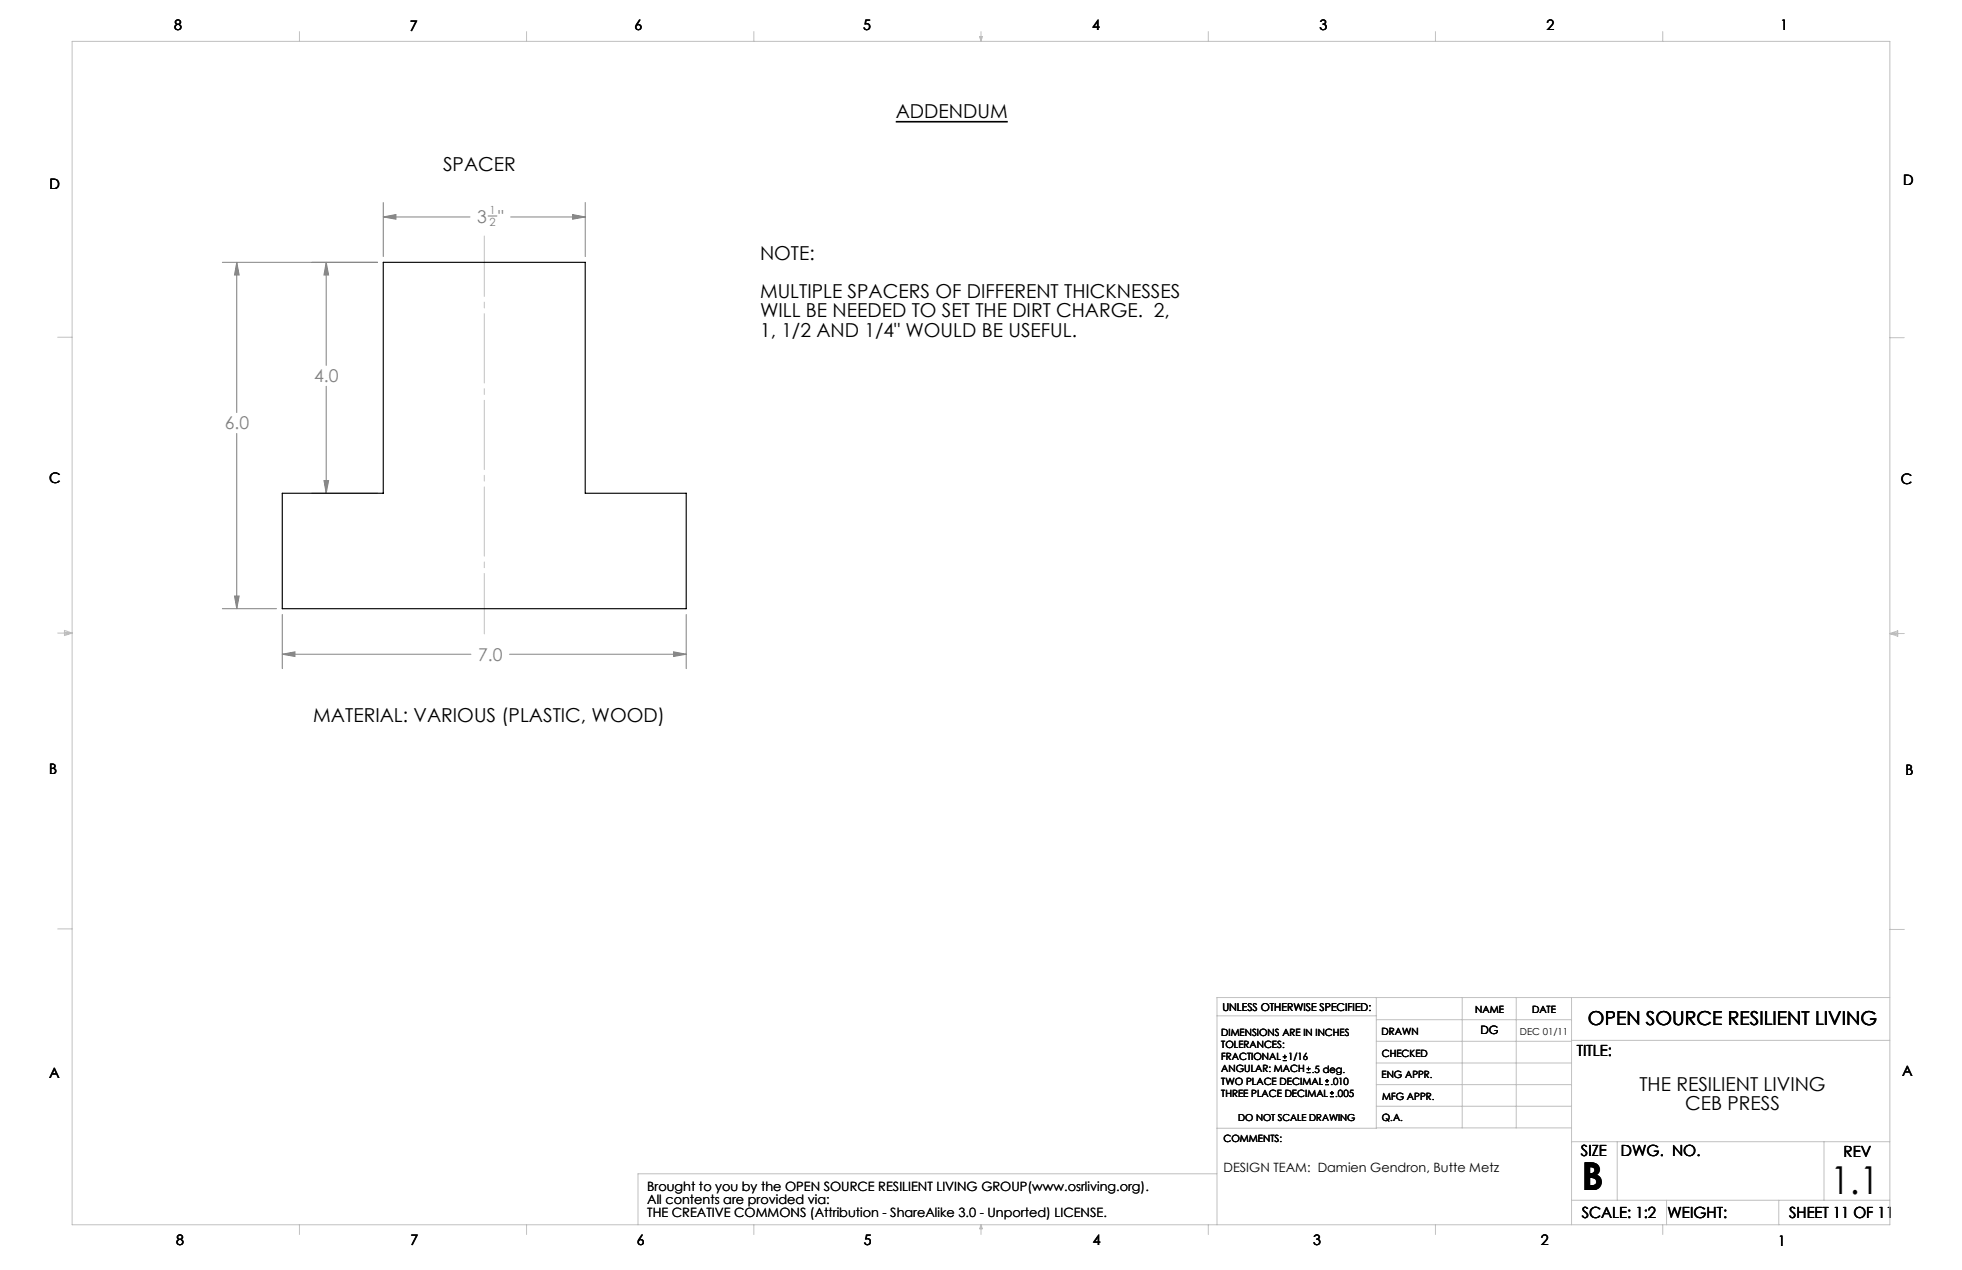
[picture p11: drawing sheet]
<svg xmlns="http://www.w3.org/2000/svg" width="432mm" height="279mm" viewBox="0 0 432 279" stroke-linecap="round" stroke-linejoin="round" font-family="sans-serif">
<path d="M197.1 26.8h24.7" fill="none" stroke="#000" stroke-width=".35"/>
<path d="M282.3 233.3h.9M282.3 232.5h.9M282.8 232.1v.8M287.6 236h.8M287.6 235.1h.8M288 234.7v.8M291.6 238.6h.9M291.6 237.8h.9M292.1 237.4v.8M292.7 241.3h.8M292.7 240.5h.8M293.1 240v.8" fill="none" stroke="#000" stroke-width=".22"/>
<g fill="none" stroke="#808080" stroke-width=".22">
<path d="M48.9 57.7h34.2M52.1 57.7l.5 2.8h-1zM52.1 57.7v33.1M71.8 57.7l.5 2.8h-1zM71.8 57.7v22.7M84.3 47.7l2.8-.5v1zM84.3 44.6v11.8M84.3 47.7h19.1M107.4 47.5h2M112.4 47.7h16.4M126 47.2l2.8 .5-2.8 .5zM128.8 44.6v11.8"/>
<path d="M52.1 95.4v38.5M71.8 85v23.5M68.6 108.5h14.5M71.3 105.7h1l-.5 2.8zM48.9 133.9h12M51.6 131.1h1l-.5 2.8zM62.1 135.2v11.9M151 135.2v11.9M62.1 143.9l2.8-.5v1zM62.1 143.9h41.5M112.1 143.9h38.9M148.2 143.4l2.8 .5-2.8 .5z"/>
</g>
<path d="M106.6 51.9v87.6" fill="none" stroke="#c0c0c0" stroke-width=".22" stroke-dasharray="15.2 1.3 1.3 1.3" stroke-dashoffset="1.9"/>
<g fill="none" stroke="#c0c0c0" stroke-width=".22">
<path d="M15.9 9.1h400v260.4h-400zM65.9 6.9v2.2M115.9 6.9v2.2M165.9 6.9v2.2M215.6 8h.6l-.3 1.1zM215.7 8l.2 1.1M215.9 6.9v2.2M216 8l-.1 1.1M265.9 6.9v2.2M315.9 6.9v2.2M365.9 6.9v2.2M12.7 74.2h3.2"/>
<path d="M415.9 74.3h3.2M12.7 139.3h3.2M14.2 139.1l1.7 .2M14.2 138.7l1.7 .6-1.7 .5zM15.9 139.3l-1.7 .3M415.9 139.4h3.2M415.9 139.4l1.8-.6v1.2zM415.9 139.4l1.8 .3M417.7 139.2l-1.8 .2M12.7 204.4h3.2M302.9 219.5v28.7h-35.1M321.8 219.5v28.6"/>
<path d="M333.7 219.5v28.6M345.9 219.5v50M415.9 204.5h3.2M415.9 219.5h-148.1v50M267.8 223.5h35.1M302.9 233.9h43M302.9 229.1h43M302.9 224.3h43M302.9 238.6h43M345.9 228.9h70M267.8 258.2h-127.4v11.3M302.9 248.1h43"/>
<path d="M302.9 243.4h43M345.9 251.2h70M355.9 251.2v12.9M401.4 251.2v12.9M65.9 269.5v2.1M115.9 269.5v2.1M165.9 269.5v2.1M215.9 269.5v2.1M215.9 269.5l.3 .8h-.6zM265.9 269.5v2.1M315.9 269.5v2.1M345.9 264.1h70"/>
<path d="M365.9 269.5v2.1M366.8 264.1v5.4M391.5 264.1v5.4"/>
</g>
<path d="M126 47.2l2.8 .5-2.8 .5zM84.3 47.7l2.8-.5v1zM52.1 57.7l.5 2.8h-1zM51.6 131.1h1l-.5 2.8zM71.8 57.7l.5 2.8h-1zM71.3 105.7h1l-.5 2.8zM62.1 143.9l2.8-.5v1zM148.2 143.4l2.8 .5-2.8 .5z" fill="#808080"/>
<path d="M84.3 57.7h44.5v50.8h22.2v25.4h-88.9v-25.4h22.2z" fill="none" stroke="#000" stroke-width=".25"/>
<g font-size="8.5">
<text x="348.1" y="261.8">B</text>
<text x="402.8" y="262.8">1.1</text>
</g>
<g font-size="4.2">
<text x="197.1" y="25.9">ADDENDUM</text>
<text x="97.5" y="37.7">SPACER</text>
<text x="167.3" y="57.1">NOTE:</text>
<text x="167.3" y="65.6">MULTIPLE SPACERS OF DIFFERENT THICKNESSES</text>
<text x="167.3" y="69.8">WILL BE NEEDED TO SET THE DIRT CHARGE. 2,</text>
<text x="167.3" y="74.1">1, 1/2 AND 1/4&quot; WOULD BE USEFUL.</text>
<text x="68.9" y="158.7">MATERIAL: VARIOUS (PLASTIC, WOOD)</text>
<text x="349.5" y="225.6">OPEN SOURCE RESILIENT LIVING</text>
<text x="360.8" y="239.9">THE RESILIENT LIVING</text>
<text x="370.9" y="244.2">CEB PRESS</text>
</g>
<g font-size="3.9" fill="#808080">
<text x="105" y="49">3 &quot;</text>
<text x="69.2" y="84.1">4.0</text>
<text x="49.5" y="94.5">6.0</text>
<text x="105.2" y="145.3">7.0</text>
</g>
<g font-size="3.4">
<text x="347.1" y="232.3">TITLE:</text>
<text x="347.9" y="254.3">SIZE</text>
<text x="356.7" y="254.4">DWG. NO.</text>
<text x="405.7" y="254.5">REV</text>
<text x="348.1" y="267.9">SCALE: 1:2</text>
<text x="367" y="268">WEIGHT:</text>
<text x="393.8" y="267.9">SHEET 11 OF 11</text>
</g>
<g font-size="3.2">
<text x="38.3" y="6.7">8</text>
<text x="90.2" y="6.7">7</text>
<text x="139.7" y="6.5">6</text>
<text x="190" y="6.5">5</text>
<text x="240.4" y="6.5">4</text>
<text x="290.4" y="6.7">3</text>
<text x="340.4" y="6.5">2</text>
<text x="391.9" y="6.7">1</text>
<text x="10.9" y="41.6">D</text>
<text x="418.9" y="40.7">D</text>
<text x="10.9" y="106.3">C</text>
<text x="418.4" y="106.4">C</text>
<text x="10.8" y="170.2">B</text>
<text x="419.4" y="170.6">B</text>
<text x="10.8" y="237.2">A</text>
<text x="418.6" y="236.8">A</text>
<text x="38.8" y="273.8">8</text>
<text x="90.4" y="273.8">7</text>
<text x="140.2" y="273.8">6</text>
<text x="190.1" y="273.9">5</text>
<text x="240.5" y="273.8">4</text>
<text x="289" y="273.9">3</text>
<text x="339.1" y="273.8">2</text>
<text x="391.4" y="274.1">1</text>
</g>
<g font-size="2.8">
<text x="269.3" y="257.9">DESIGN TEAM: Damien Gendron, Butte Metz</text>
<text x="142.4" y="262">Brought to you by the OPEN SOURCE RESILIENT LIVING GROUP(www.osrliving.org).</text>
<text x="142.4" y="264.9">All contents are provided via:</text>
<text x="142.4" y="267.7">THE CREATIVE COMMONS (Attribution - ShareAlike 3.0 - Unported) LICENSE.</text>
</g>
<g font-size="2.5" fill="#808080">
<text x="107.7" y="47.1">1</text>
<text x="107.7" y="49.6">2</text>
</g>
<text font-size="2.5" x="325.8" y="227.6">DG</text>
<text font-size="2.4" x="269" y="222.4">UNLESS OTHERWISE SPECIFIED:</text>
<g font-size="2.2">
<text x="268.8" y="228">DIMENSIONS ARE IN INCHES</text>
<text x="304.1" y="227.7">DRAWN</text>
<text x="324.7" y="222.9">NAME</text>
<text x="337.2" y="222.9">DATE</text>
<text x="268.8" y="230.6">TOLERANCES:</text>
<text x="268.8" y="233.3">FRACTIONAL</text>
<text x="283.5" y="233.3">1/16</text>
<text x="304.1" y="232.6">CHECKED</text>
<text x="268.8" y="238.6">TWO PLACE DECIMAL</text>
<text x="268.8" y="235.9">ANGULAR: MACH</text>
<text x="288.7" y="236">.5 deg.</text>
<text x="292.8" y="238.6">.010</text>
<text x="304" y="237.2">ENG APPR.</text>
<text x="268.8" y="241.3">THREE PLACE DECIMAL</text>
<text x="293.9" y="241.3">.005</text>
<text x="304.2" y="241.9">MFG APPR.</text>
<text x="269.3" y="251.2">COMMENTS:</text>
<text x="304.1" y="246.7">Q.A.</text>
</g>
<g font-size="2.1">
<text x="334.5" y="227.6">DEC 01/11</text>
<text x="272.5" y="246.7">DO NOT SCALE DRAWING</text>
</g>
</svg>
